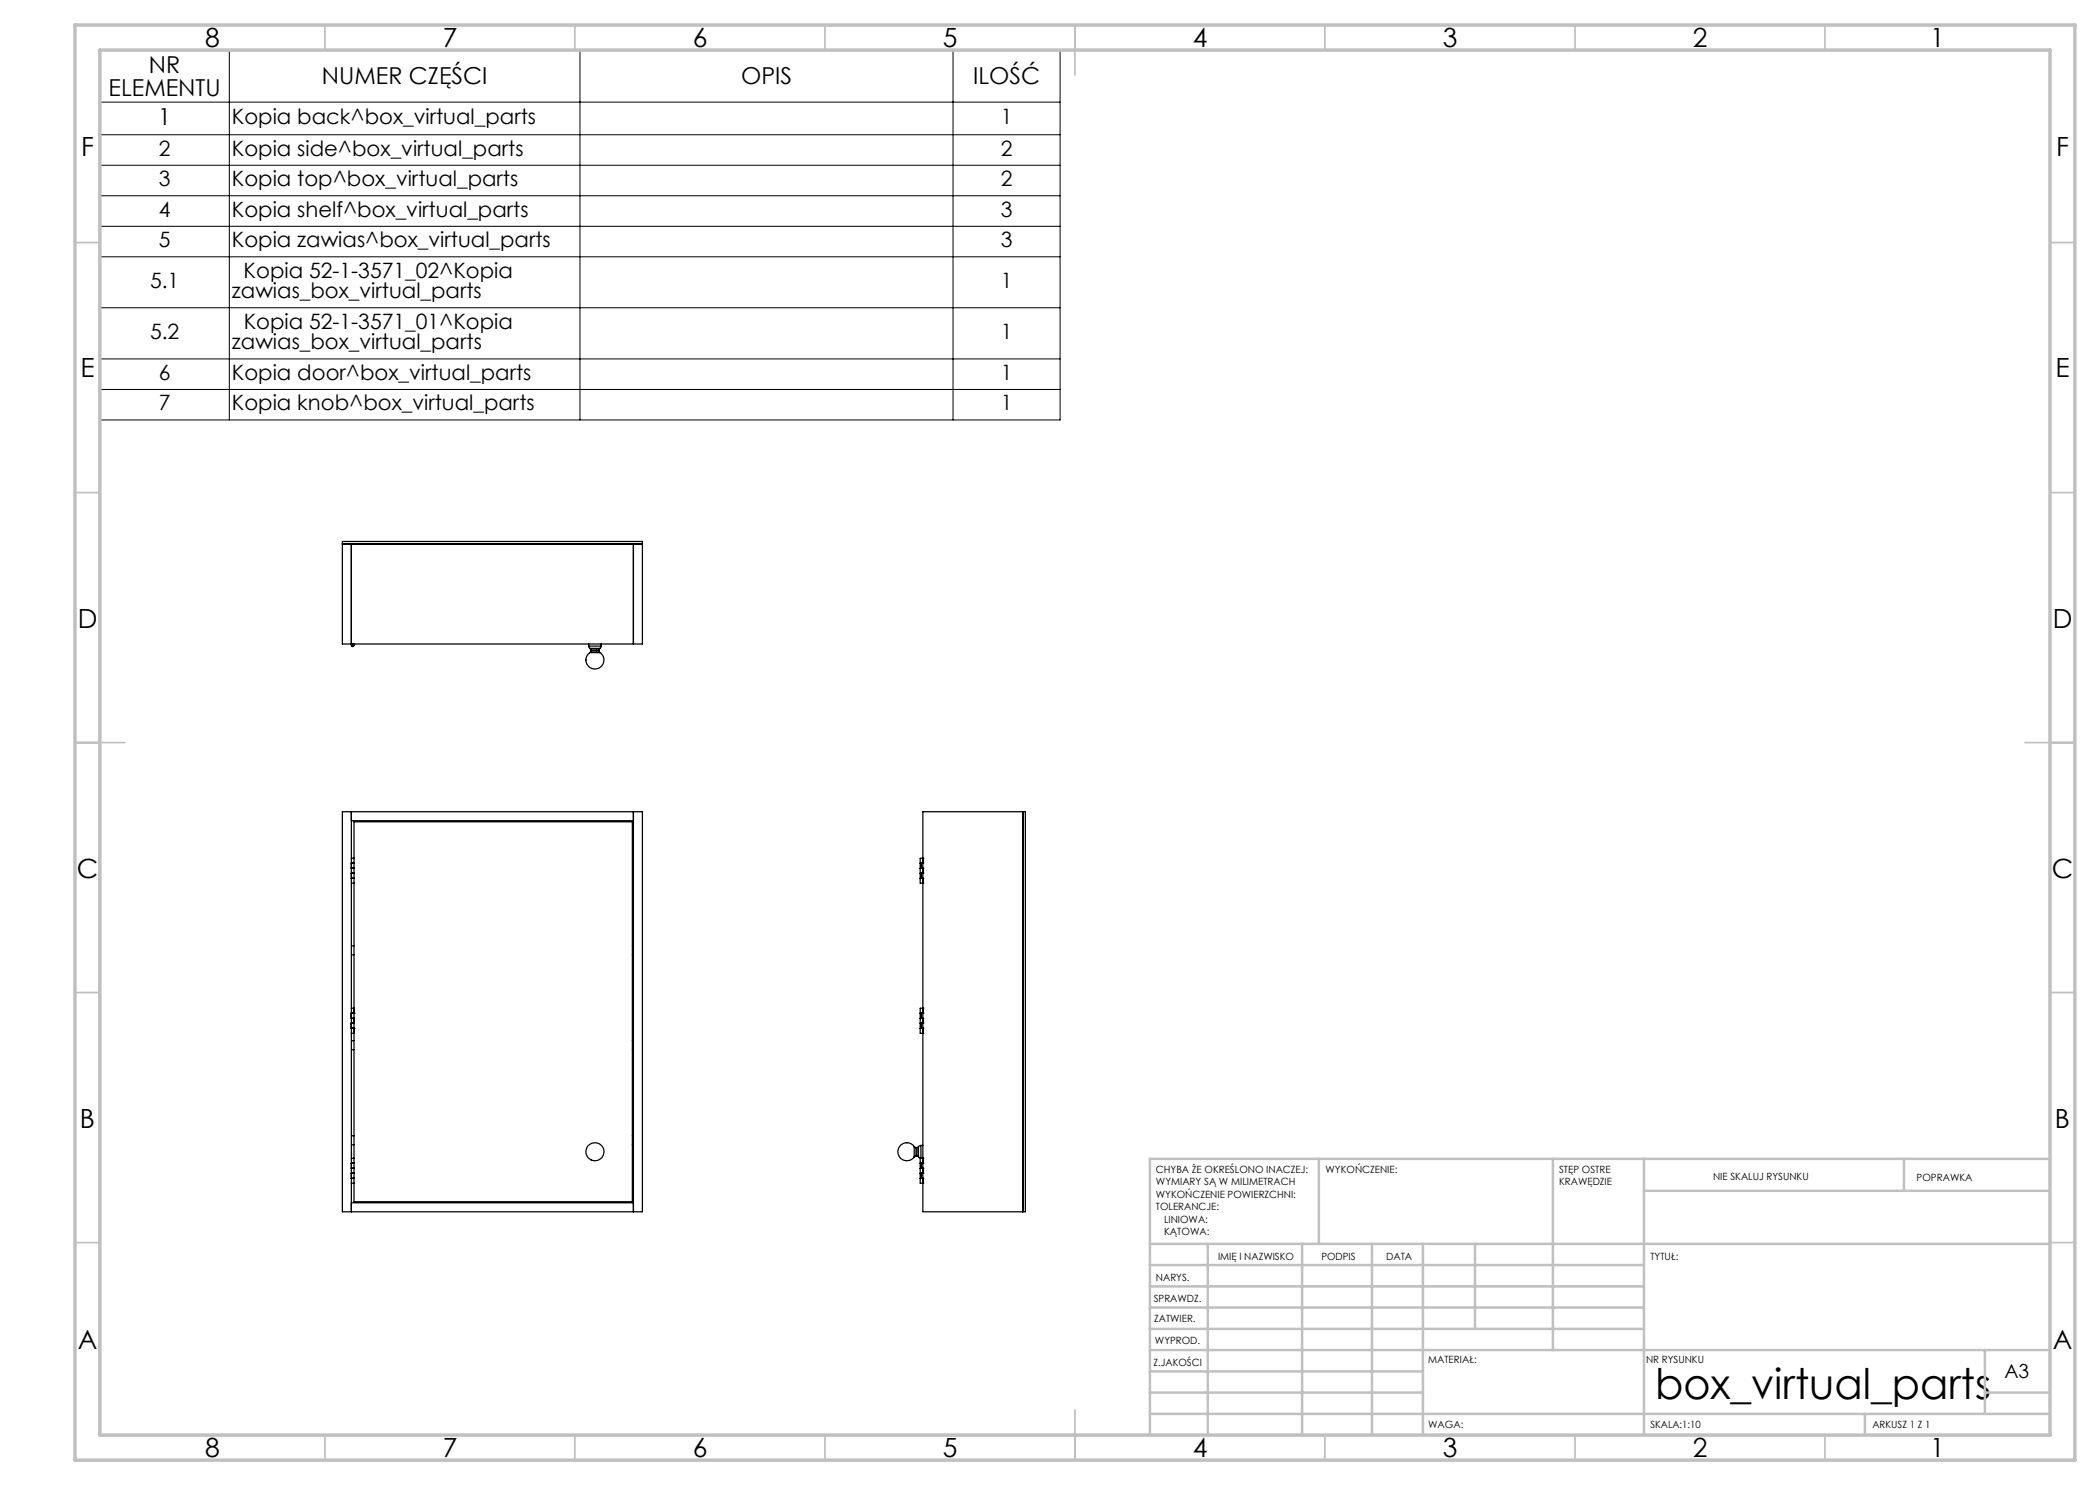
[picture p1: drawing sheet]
<svg xmlns="http://www.w3.org/2000/svg" width="420mm" height="297mm" viewBox="0 0 420 297" stroke-linecap="round" stroke-linejoin="round" font-family="sans-serif">
<g fill="none" stroke="#000" stroke-width=".2">
<path d="M20 10h192v74h-192zM45.9 10v74M116 10v74M190.6 10v74M20 26.9h192M20 33.1h192M20 39.2h192M20 20.4h192M20 45.3h192M20 51.4h192M20 61.6h192M20 71.8h192"/>
<path d="M20 77.9h192"/>
</g>
<g fill="none" stroke="#c0c0c0" stroke-width=".35">
<path d="M65 5v5M115 5v5M165 5v5M215 5v10M265 5v5M315 5v5M365 5v5M15 48.5h5M410 48.5h5M15 98.5h5M410 98.5h5M15 148.5h10"/>
<path d="M405 148.5h10M15 198.5h5M410 198.5h5M15 248.5h5M410 248.5h5M65 287v5M115 287v5M165 287v5M215 282v10M265 287v5M315 287v5M365 287v5"/>
</g>
<g fill="none" stroke="#c0c0c0" stroke-width=".5">
<path d="M263.8 231.8v17M310.6 231.8v38.2M328.8 231.8v55.2M328.8 238.2h81.2M380.8 231.8v6.4M410 231.8h-180v55.2M230 248.8h180M230 257.3h98.8M230 253h98.8M241.5 248.8v38.2M260.4 248.8v38.2M274.4 248.8v38.2"/>
<path d="M284.6 248.8v38.2M295 248.8v17M230 265.8h98.8M230 261.5h98.8M230 278.5h54.6M230 274.3h54.6M230 270h180M397 278.5h13M397 270v12.8M230 282.8h180M373 282.8v4.2"/>
</g>
<path d="M15 5h400v287h-400zM20 10h390v277h-390z" fill="none" stroke="#c0c0c0" stroke-width=".7"/>
<g fill="none" stroke="#000" stroke-width=".25">
<path d="M68.5 108.3h60v20.5h-60zM68.5 108.8h60M70.3 108.8v20.3a.26 .26 0 0 0 .3 .3 .26 .26 0 0 0 .2-.4 .26 .26 0 0 0-.4-.1M126.7 108.8v20M70.4 128.8v.3M70.4 128.9h.1M70.4 128.9a.16 .16 0 0 1 .3 .1 .15 .15 0 0 1 0 .2 .15 .15 0 0 1-.3 0v-.1M70.7 128.8v.1M70.8 128.8v.3M117.7 129.2l.3 .5M117.7 129.2h2.5M117.7 128.8v.4"/>
<path d="M118 130.5a1.79 1.79 0 0 0-.3 2.7 1.79 1.79 0 0 0 2.6 0 1.79 1.79 0 0 0-.3-2.7M118 129.7l.1 .3M118 130.5h2M118 129.7h2M118.1 130.2l-.1 .3M118.1 130.2h1.7M118.1 130h1.7M118.1 130v.2M119.8 130.2l.2 .3M119.8 130v.2M120 129.7l-.2 .3M120.2 129.2l-.2 .5"/>
<path d="M120.2 128.8v.4M68.5 162.3h60v80.1h-60zM70.3 173.6h.5zM70.3 172.6h.5M70.3 174.7h.5M70.3 175.6h.5M70.3 174.6h.5M70.3 171.7h.5M70.3 176.6h.5M70.3 175.7h.5M70.3 162.3v80.1M70.3 164.1h56.4"/>
<path d="M70.4 172.6h.1M70.4 173.6v.1M70.4 174.6v.1M70.4 175.6v.1M70.7 172.6h.1M70.7 173.6v.1M70.7 174.6v.1M70.7 175.6v.1M70.8 164.4h55.7v75.9h-55.7zM126.7 162.3v80.1M184 175.6h.3M184 174.7h.3"/>
<path d="M184 172.6h.3M184 174.6h.6M184 175.7h.6M184 172.6h.6M184.1 172.6h.1M184.1 173.6v.1M184.1 174.6v.1M184.1 175.6v.1M184.3 173.6h-.3l.6 .1M184.3 172.6v1M184.3 174.7v.9M184.3 175.6h.3"/>
<path d="M184.3 174.7h.3M184.3 173.6h.3M184.3 172.6h.3M184.5 172.6h.1M184.5 173.6v.1M184.5 174.6v.1M184.5 175.6v.1M184.6 171.7h-.6v4.9h.6M184.6 174.6h.1M184.6 173.7h.1M184.6 175.7h.1M184.6 172.6h.1"/>
<path d="M184.6 171.7h.1M184.6 176.6h.1M184.6 162.3h20.5v80.1h-20.5zM204.6 162.3v80.1M70.3 191h.5M70.3 189.2h.5M126.5 191h.2M126.5 189.2h.2M70.3 203.7h.5M70.3 202.6h.5zM70.3 205.7h.5zM70.3 204.6h.5"/>
<path d="M70.3 201.6h.5M70.3 206.7h.5M70.3 209.9h.5M70.3 208.1h.5M70.4 205.7h.1M70.4 202.6h.1M70.4 203.7h.1M70.4 204.6h.1M70.7 202.6h.1M70.7 205.7h.1M70.7 203.7h.1M70.7 204.6h.1"/>
<path d="M70.8 202.6h.1M70.8 205.7h.1M126.5 209.9h.2M126.5 208.1h.2M184 203.7h.3M184 204.6h.3M184 204.6h.6M184 203.7h.6M184.1 205.7h.1M184.1 202.6h.1M184.1 203.7h.1M184.1 204.6h.1"/>
<path d="M184.3 202.6h-.3h.6M184.3 205.7h-.3h.6M184.3 205.7h.3M184.3 202.6v1.1M184.3 204.6v1.1M184.3 204.6h.3M184.3 203.7h.3M184.3 202.6h.3M184.5 202.6h.1M184.5 205.7h.1M184.5 203.7h.1M184.5 204.6h.1"/>
<path d="M184.6 201.6h-.6v5.1h.6M184.6 202.6h.1M184.6 204.6h.1M184.6 205.7h.1M184.6 203.7h.1M184.6 201.6h.1M184.6 206.7h.1M70.3 232.7h.5M70.3 233.6h.5M70.3 235.7h.5M70.3 233.7h.5M70.3 236.6h.5"/>
<path d="M70.3 232.6h.5M70.3 231.7h.5M70.3 228.9h.5M70.3 227.2h.5M70.3 234.6l.5 .1zM70.4 232.6v.1M70.4 233.6v.1M70.4 234.6v.1M70.4 235.7h.1M70.7 232.6v.1M70.7 233.6v.1M70.7 234.6v.1"/>
<path d="M70.7 235.7h.1M126.5 228.9h.2M126.5 227.2h.2M182.8 229.3a1.79 1.79 0 0 0-2.6-.3 1.79 1.79 0 0 0 0 2.7 1.79 1.79 0 0 0 2.6-.3M182.8 229.3l.4 .2M182.8 229.3v2.1M183.2 231.2l-.4 .2M183.2 229.5v1.7M183.2 229.5h.2M183.2 231.2h.2M183.4 231.2l.3 .1M183.4 229.5v1.7"/>
<path d="M183.7 231.3l.5 .3M183.7 229.3l-.3 .2M183.7 229.3v2M184 235.7h.3M184 232.7h.3M184 233.6h.3M184 235.7h.6M184 233.7h.6M184 232.6h.6M184.1 232.6v.1M184.1 233.6v.1M184.1 234.6v.1"/>
<path d="M184.1 235.7h.1M184.2 229.1l-.5 .2M184.2 229.1v2.5M184.2 229.1h.4M184.2 231.6h.4M184.3 232.7v.9M184.3 234.7v1M184.3 235.7h.3M184.3 234.7h.3M184.3 233.6h.3M184.3 232.7h.3M184.5 232.6v.1"/>
<path d="M184.5 233.6v.1M184.5 234.6v.1M184.5 235.7h.1M184.6 234.6h-.6l.3 .1M184.6 231.7h-.6v4.9h.6M184.6 235.7h.1M184.6 234.6h.1M184.6 232.6h.1M184.6 233.7h.1M184.6 231.7h.1M184.6 236.6h.1M70.3 240.6h56.4"/>
<circle cx="70.5" cy="129.1" r=".15"/>
<circle cx="119" cy="230.4" r="1.8"/>
</g>
<text font-size="8.5" x="331" y="279.7">box_virtual_parts</text>
<g font-size="5.3">
<text x="41" y="9.5">8</text>
<text x="88.5" y="9.5">7</text>
<text x="138.5" y="9.5">6</text>
<text x="188.5" y="9.5">5</text>
<text x="238.5" y="9.5">4</text>
<text x="288.5" y="9.5">3</text>
<text x="338.5" y="9.5">2</text>
<text x="386" y="9.5">1</text>
<text x="16.2" y="31.3">F</text>
<text x="411.2" y="31.3">F</text>
<text x="16.1" y="75.5">E</text>
<text x="411.1" y="75.5">E</text>
<text x="15.5" y="125.5">D</text>
<text x="410.5" y="125.5">D</text>
<text x="15.4" y="175.5">C</text>
<text x="410.4" y="175.5">C</text>
<text x="16" y="225.5">B</text>
<text x="411" y="225.5">B</text>
<text x="15.5" y="269.8">A</text>
<text x="410.5" y="269.8">A</text>
<text x="41" y="291.5">8</text>
<text x="88.5" y="291.5">7</text>
<text x="138.5" y="291.5">6</text>
<text x="188.5" y="291.5">5</text>
<text x="238.5" y="291.5">4</text>
<text x="288.5" y="291.5">3</text>
<text x="338.5" y="291.5">2</text>
<text x="386" y="291.5">1</text>
</g>
<g font-size="4.7">
<text x="29.8" y="14.6">NR</text>
<text x="64.4" y="16.9">NUMER CZĘŚCI</text>
<text x="148.2" y="16.9">OPIS</text>
<text x="194.6" y="16.9">ILOŚĆ</text>
<text x="21.7" y="19.1">ELEMENTU</text>
<text x="31.6" y="24.9">1</text>
</g>
<g font-size="4.2">
<text x="46.4" y="24.8">Kopia back^box_virtual_parts</text>
<text x="200.2" y="24.8">1</text>
<text x="31.8" y="31.1">2</text>
<text x="46.4" y="31.1">Kopia side^box_virtual_parts</text>
<text x="200.2" y="31.1">2</text>
<text x="31.8" y="37.2">3</text>
<text x="46.4" y="37.2">Kopia top^box_virtual_parts</text>
<text x="200.2" y="37.2">2</text>
<text x="31.8" y="43.3">4</text>
<text x="46.4" y="43.3">Kopia shelf^box_virtual_parts</text>
<text x="200.2" y="43.3">3</text>
<text x="31.8" y="49.4">5</text>
<text x="46.4" y="49.4">Kopia zawias^box_virtual_parts</text>
<text x="200.2" y="49.4">3</text>
<text x="30" y="57.6">5.1</text>
<text x="46.4" y="59.6">zawias_box_virtual_parts</text>
<text x="48.7" y="55.5">Kopia 52-1-3571_02^Kopia</text>
<text x="200.2" y="57.6">1</text>
<text x="48.7" y="65.7">Kopia 52-1-3571_01^Kopia</text>
<text x="30" y="67.8">5.2</text>
<text x="46.4" y="69.8">zawias_box_virtual_parts</text>
<text x="200.2" y="67.8">1</text>
<text x="31.8" y="75.9">6</text>
<text x="46.4" y="75.9">Kopia door^box_virtual_parts</text>
<text x="200.2" y="75.9">1</text>
<text x="31.8" y="82.1">7</text>
<text x="46.4" y="82.1">Kopia knob^box_virtual_parts</text>
<text x="200.2" y="82.1">1</text>
</g>
<text font-size="3.9" x="400.9" y="275.5">A3</text>
<g font-size="2">
<text x="231.2" y="234.6">CHYBA ŻE OKREŚLONO INACZEJ:</text>
<text x="231.2" y="237.1">WYMIARY SĄ W MILIMETRACH</text>
<text x="231.2" y="239.6">WYKOŃCZENIE POWIERZCHNI:</text>
<text x="265.1" y="234.6">WYKOŃCZENIE:</text>
<text x="311.8" y="234.6">STĘP OSTRE</text>
<text x="311.8" y="237.1">KRAWĘDZIE</text>
<text x="342.6" y="236">NIE SKALUJ RYSUNKU</text>
<text x="383.3" y="236.2">POPRAWKA</text>
<text x="231.2" y="242.1">TOLERANCJE:</text>
<text x="232.8" y="244.6">LINIOWA:</text>
<text x="232.8" y="247.1">KĄTOWA:</text>
<text x="243.6" y="251.9">IMIĘ I NAZWISKO</text>
<text x="264.3" y="251.9">PODPIS</text>
<text x="277.2" y="251.9">DATA</text>
<text x="330.1" y="251.9">TYTUŁ:</text>
<text x="231.2" y="256.1">NARYS.</text>
<text x="230.7" y="260.3">SPRAWDZ.</text>
<text x="230.8" y="264.4">ZATWIER.</text>
<text x="231" y="268.8">WYPROD.</text>
<text x="230.7" y="273.1">Z.JAKOŚCI</text>
<text x="285.6" y="272.5">MATERIAŁ:</text>
<text x="329.2" y="272.7">NR RYSUNKU</text>
<text x="285.6" y="285.5">WAGA:</text>
<text x="330.1" y="285.6">SKALA:1:10</text>
<text x="374.5" y="285.6">ARKUSZ 1 Z 1</text>
</g>
</svg>
